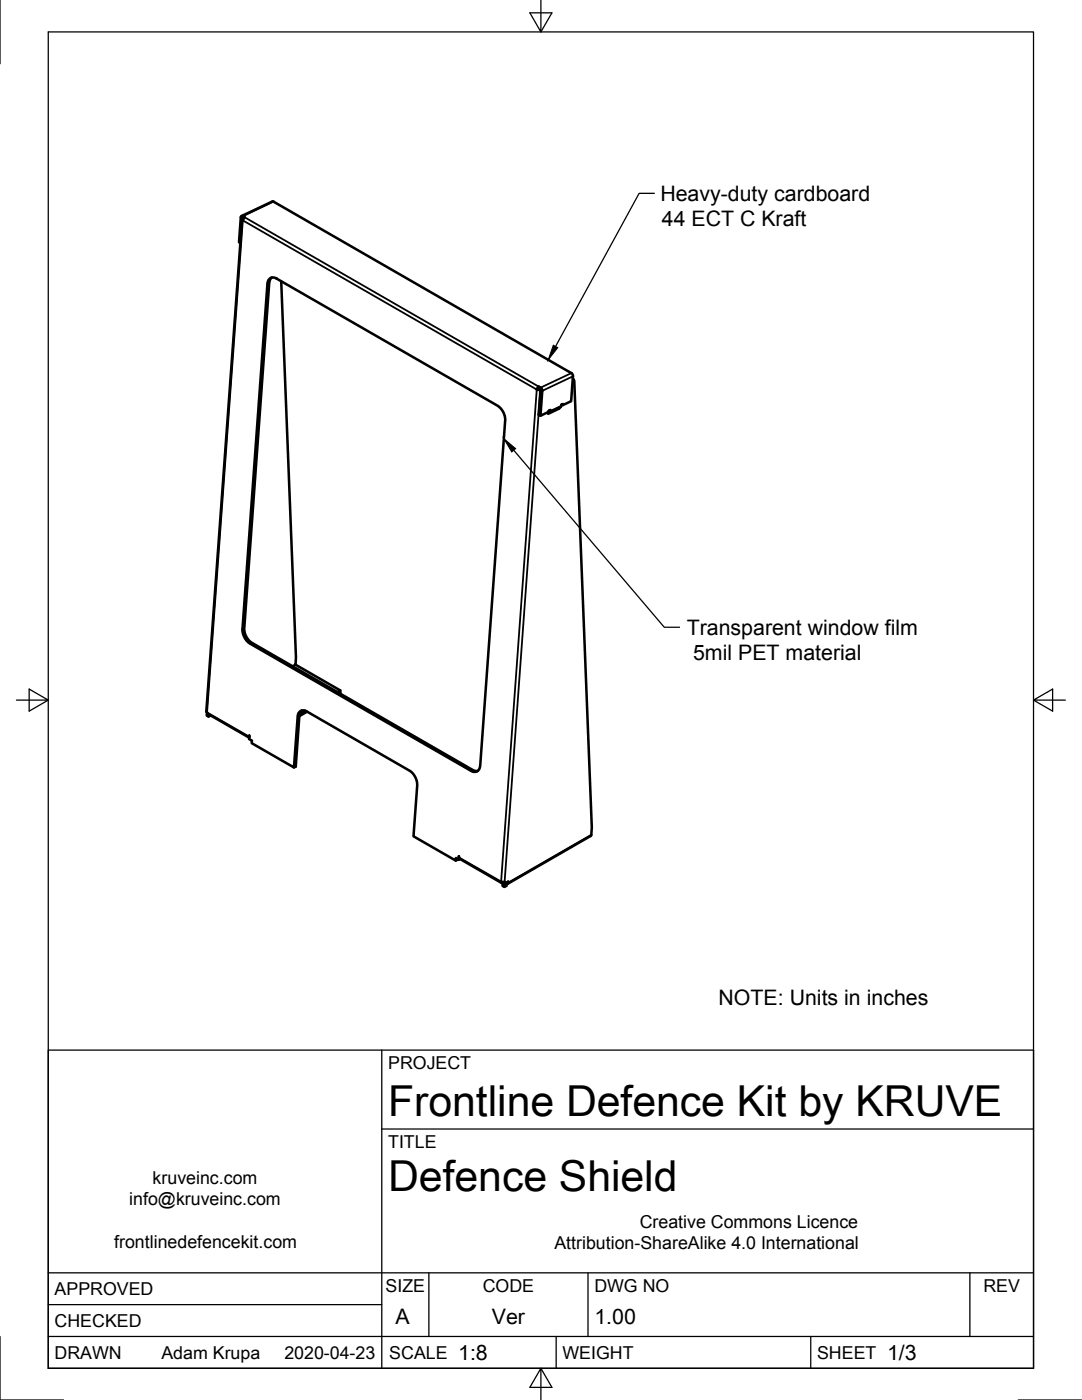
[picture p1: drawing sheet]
<svg xmlns="http://www.w3.org/2000/svg" width="216mm" height="279mm" viewBox="0 0 216 279" stroke-linecap="round" stroke-linejoin="round" font-family="sans-serif">
<!-- layer: Visible -->
<g fill="none" stroke="#000" stroke-width=".51">
<path d="M48.3 43.8l-7.1 98.2 .1 .2v.6l.3 .2M48.4 43.6l.1 .1v-.1l-.2 .2 .2 .2M48.4 43.6h.1M48.5 44l.3-.6-.5-.3-.3 .3-.3 4.9 .2 .2M53.8 55.6l.6-.2 .8 .2 44.1 25.4 .6 .5 .6 .9 .3 1.5-5 68.9-.2 .7-.5 .5-.5 .1-.6-.3-44.1-25.4-.7-.6-.5-.8-.3-1.5 5-68.9zM54.2 55.4l-.4 .5-.1 .5-5 68.9 .3 1.5 .6 .9 .6 .6 44.1 25.4 1 .2M54.6 40.2l59.4 34.3M54.6 40.2h-.3l-6.1 2.9M56.1 56.1l3 75.1-.2 1.4M107.1 77.7l.4-.1 .3 .2v.5M107.5 77.1l-.4 .6 .7 .1M107.8 78.3h.1"/>
<path d="M107.8 77.9h.1M107.9 77.4l-.4-.2v.4l.3 .2-.3 5 .3 .2 1.7-.8v-.2l.4-.2-.1 .4h-.4v.4l2.2-1.1v-.1M107.9 77.4l.3 .6-.4 5M114 74.4l.3 .4v.3l-.3 5-1.7 .7M114.3 75.5l.3 .6 3.5 89.1-.1 1.5-16.7 9.7M111.4 81.4l.2 .1M112.1 80.7l.2 .1 .1-.2-.4 .2-.2 .5-2.1 1M58.9 132.6l9 5.2-.5 .3M58.9 132.6h.1M67.9 137.8v.4l-.2 .1M41.3 142.2l.1 .2M41.4 142.4l8.3 4.8"/>
<path d="M41.6 142.6v.4l.4-.2M49.8 147.1l-.1-.3v.7l.6 .3-.1 .5 8.5 4.9 .7-10.3 .4-.9 .3-.2h.6l21.1 12 1 1.2 .4 1.4-.7 10.5 8.4 4.8 .1-.5 .5 .4M60.2 141.8l-.2 .3-.2 .6-.8 10.3-.3 .2M60.9 141.8l-1.1 .7M61.3 142l-1.6 .9M91.3 171.4v.2l-.4 .1M91.8 171.5l-.3 .1 .1-.7 .1 .5 8.4 4.8M100.3 176v.8l.3 .2M100.7 176l-.1 1 .4-.2v-.7l.4-.2v.4h-.3M100.7 176l-.7-.1 .1 .3h.2"/>
</g>
<!-- layer: Visible Narrow -->
<g fill="none" stroke="#000" stroke-width=".36">
<path d="M48.8 43.4l58.7 33.8M53.7 56.5l-.3 .1M54.6 40.2l-6.1 3-.1 .4-.4-.2M107.8 78.3l-7.1 97.7M114 74.5l-6.1 2.9-.1 .4 .4 .2 6.1-2.9M109.5 82.2l-.1 .1M112 81l-2.2 1-.2-.1M48.7 125.3l-.3 .2M50.3 128.3l-.4 .2M59 132.6l-.6 .3 .5-.3M49.7 147l-8.4-4.8 7.2-98.2 58.6 33.7-7.1 98.2-8.4-4.8M49.7 147h.1"/>
<path d="M59.7 142.9l-.3 .1M94.3 153.7l-.3 .1M118 166.6l-16.6 9.5-.2-.1"/>
</g>
<!-- layer: Visible -->
<g fill="#000">
<circle cx="48.4" cy="43.6" r=".25"/>
<circle cx="107.5" cy="77.6" r=".25"/>
<circle cx="107.8" cy="77.8" r=".25"/>
</g>
<!-- layer: Visible Narrow -->
<circle cx="48.4" cy="43.6" r=".18" fill="#000"/>
<!-- layer: Border -->
<path d="M0 0v12.7M9.6 6.4h196.6v266.7h-196.6zM107.9 0v6.4l-2.2-3.8h4.4l-2.2 3.8M3.3 139.7h6.3l-3.8-2.2v4.4l3.8-2.2M206.2 139.7l3.8 2.2v-4.4l-3.8 2.2h6.4M0 266.7v12.7h12.7M107.9 273.1l2.2 3.8h-4.4l2.2-3.8v6.3M203.2 279.4h12.7" fill="none" stroke="#000" stroke-width=".25"/>
<!-- layer: Titleblock -->
<path d="M9.6 209.6h196.6v63.5h-196.6zM76.2 209.6v63.5M76.2 225.3h130M9.6 254h196.6M85.6 254v12.7M117.3 254v12.7M193.5 254v12.7M9.6 266.7h196.6M9.6 260.4h66.6M111 266.7v6.4M161.8 266.7v6.4" fill="none" stroke="#000" stroke-width=".25"/>
<!-- layer: Annotations -->
<path d="M110.4 68.9l.9 .5-1.9 2.4zM100.5 87.5l2.4 2-.8 .7z" fill="#000" stroke="#000" stroke-width=".2"/>
<path d="M130.6 38.6h-3.1l-16.7 30.6M102.5 89.9l30 35.3h3.1" fill="none" stroke="#000" stroke-width=".25"/>
<g font-size="8.5">
<text x="77.4" y="222.8">Frontline Defence Kit by KRUVE</text>
<text x="77.4" y="237.8">Defence Shield</text>
</g>
<g font-size="4.3">
<text x="131.8" y="40.1">Heavy-duty cardboard</text>
<text x="132.1" y="45.2">44 ECT C Kraft</text>
<text x="137" y="126.7">Transparent window film</text>
<text x="138.3" y="131.8">5mil PET material</text>
<text x="143.4" y="200.5">NOTE: Units in inches</text>
<text x="78.9" y="264.3">A</text>
<text x="98.1" y="264.3">Ver</text>
<text x="118.6" y="264.3">1.00</text>
<text x="91.4" y="271.4">1:8</text>
<text x="177" y="271.4">1/3</text>
</g>
<g font-size="3.5">
<text x="77.4" y="213.4">PROJECT</text>
<text x="77.4" y="229.1">TITLE</text>
<text x="30.5" y="236.3">kruveinc.com</text>
<text x="25.8" y="240.6">info@kruveinc.com</text>
<text x="127.7" y="245">Creative Commons Licence</text>
<text x="22.8" y="249.1">frontlinedefencekit.com</text>
<text x="110.6" y="249.3">Attribution-ShareAlike 4.0 International</text>
<text x="76.9" y="257.8">SIZE</text>
<text x="96.3" y="257.8">CODE</text>
<text x="118.6" y="257.8">DWG NO</text>
<text x="196.2" y="257.8">REV</text>
<text x="10.9" y="258.5">APPROVED</text>
<text x="10.9" y="264.8">CHECKED</text>
<text x="10.9" y="271.2">DRAWN</text>
<text x="32.2" y="271.2">Adam Krupa</text>
<text x="56.7" y="271.2">2020-04-23</text>
<text x="77.7" y="271.2">SCALE</text>
<text x="112.2" y="271.2">WEIGHT</text>
<text x="163" y="271.2">SHEET</text>
</g>
</svg>
